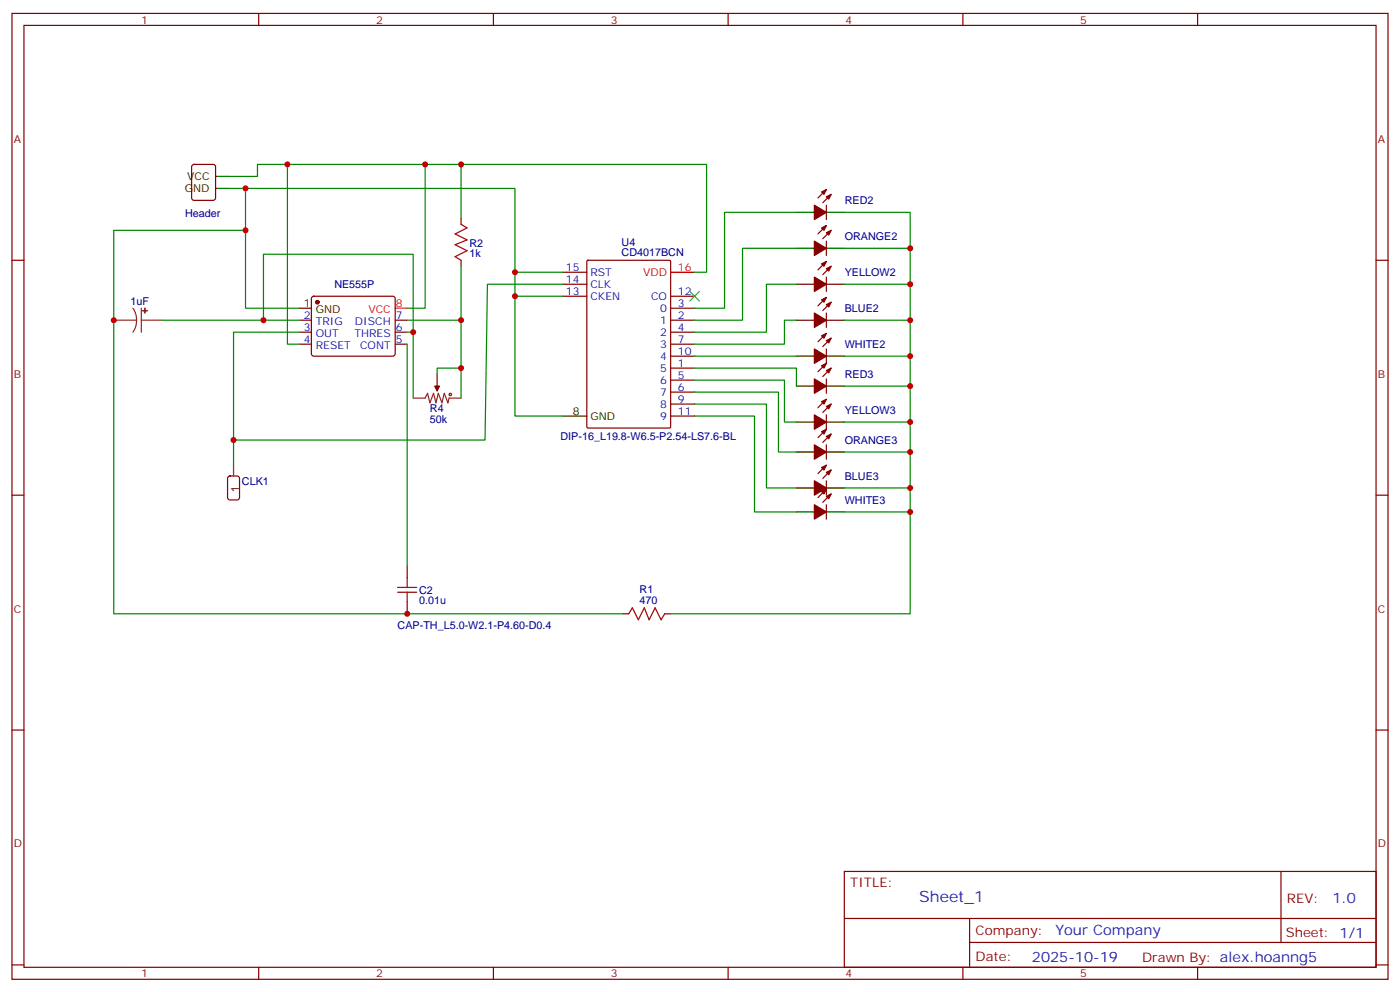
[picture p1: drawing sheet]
<svg xmlns="http://www.w3.org/2000/svg" width="412mm" height="292mm" viewBox="0 0 412 292" stroke-linecap="round" stroke-linejoin="round" font-family="sans-serif">
<g fill="none" stroke="#870000" stroke-width=".35">
<path d="M3.5 4h405.4v284.3h-405.4zM7.1 7.5h398.2v277.3h-398.2zM76.2 4v3.5M145.3 4v3.5M214.5 4v3.5M283.6 4v3.5M352.8 4v3.5M56.7 48.6l.4-.2h5.7l.6 .4 .1 9.5-.5 .6-5.9 .1-.6-.5-.1-9.4zM243.4 55.8l-2.5 2.5M244.8 57.2l-2.4 2.5M3.5 76.6h3.6M135.8 64.3v1.7"/>
<path d="M135.8 76.6v1.8M172.9 76.8l.3-.2h24l.3 .2 .1 48.9-.2 .3h-24.2l-.3-.2zM243.4 60.4v4.2M243.4 71v4.2M243.4 66.4l-2.5 2.5M243.4 77l-2.5 2.4M244.8 67.8l-2.4 2.5M244.8 78.4l-2.4 2.5M405.3 76.6h3.6M88.2 94.3h3.5M88.2 97.8h3.5M92 87.4l.4-.2h23.3l.5 .2 .2 .5v16.5l-.7 .4h-23.5l-.5-.7v-16.2z"/>
<path d="M116.4 94.3h3.5M116.4 97.8h3.5M165.8 87.2h7.1M165.8 80.2h7.1M165.8 83.7h7.1M197.6 94.3h7M197.6 97.8h7M197.6 90.7h7M197.6 87.2h7M243.4 81.6v4.2M243.4 92.1v4.3M243.4 87.6l-2.5 2.4"/>
<path d="M243.4 98.1l-2.5 2.5M244.8 89l-2.4 2.4M244.8 99.6l-2.4 2.4M88.2 101.3h3.5M116.4 101.3h3.5M128.8 110.1v3.6M197.6 101.3h7M197.6 108.4h7M197.6 111.9h7M197.6 115.4h7M197.6 119h7M197.6 104.8h7"/>
<path d="M243.4 102.7v4.3l-2.5 2.4M243.4 111.5v4.3M243.4 117.5l-2.5 2.5M244.8 108.4l-2.4 2.4M244.8 119l-2.4 2.4M197.6 122.5h7M243.4 122.1v4.3l-2.5 2.4M243.4 131v4.2M243.4 136.9l-2.5 2.5M244.8 127.8l-2.4 2.4M244.8 138.4l-2.4 2.4M3.5 145.8h3.6"/>
<path d="M243.4 141.5v4.3M243.4 148.6v4.2M243.4 144l-2.5 2.5M244.8 145.4l-2.4 2.5M405.3 145.8h3.6M119.9 166.6v3.5M119.9 177.2v3.5M183.4 180.7h1.8M195.8 180.7h1.8M3.5 214.9h3.6M405.3 214.9h3.6M248.7 256.5h156.6v28.3h-156.6z"/>
<path d="M377.3 256.6v20.8M248.7 270.4h156.5M285.6 277.4h119.6M285.6 270.4v14.1M3.5 284.1h3.6M76.2 284.8v3.5M145.3 284.8v3.5M214.5 284.8v3.5M283.6 284.8v3.5M352.8 284.8v3.5M405.3 284.1h3.6"/>
</g>
<g fill="#870000" stroke="#870000" stroke-width=".35">
<path d="M128.1 113.7h1.4l-.7 1.4z"/>
<path d="M242 56.5l1.4-.7-.7 1.4z"/>
<path d="M243.4 57.9l1.4-.7-.7 1.4z"/>
<path d="M239.9 60.4l3.5 2.1-3.5 2.1z"/>
<path d="M242 67.1l1.4-.7-.7 1.4z"/>
<path d="M243.4 68.5l1.4-.7-.7 1.4z"/>
<path d="M239.9 71l3.5 2.1-3.5 2.1z"/>
<path d="M242 77.7l1.4-.7-.7 1.4z"/>
<path d="M243.4 79.1l1.4-.7-.7 1.4z"/>
<path d="M239.9 81.6l3.5 2.1-3.5 2.1z"/>
<path d="M242 88.3l1.4-.7-.7 1.4z"/>
<path d="M243.4 89.7l1.4-.7-.7 1.4z"/>
<path d="M239.9 92.1l3.5 2.2-3.5 2.1z"/>
<path d="M242 98.8l1.4-.7-.7 1.5z"/>
<path d="M243.4 100.3l1.4-.7-.7 1.4z"/>
<path d="M239.9 102.7l3.5 2.1-3.5 2.2z"/>
<path d="M242 107.7l1.4-.7-.7 1.4z"/>
<path d="M243.4 109.1l1.4-.7-.7 1.4z"/>
<path d="M239.9 111.5l3.5 2.2-3.5 2.1z"/>
<path d="M242 127.1l1.4-.7-.7 1.4z"/>
<path d="M243.4 128.5l1.4-.7-.7 1.4z"/>
<path d="M239.9 131l3.5 2.1-3.5 2.1z"/>
<path d="M242 118.3l1.4-.8-.7 1.5z"/>
<path d="M243.4 119.7l1.4-.7-.7 1.4z"/>
<path d="M239.9 122.1l3.5 2.1-3.5 2.2z"/>
<path d="M242 137.7l1.4-.8-.7 1.5z"/>
<path d="M243.4 139.1l1.4-.7-.7 1.4z"/>
<path d="M239.9 141.5l3.5 2.2-3.5 2.1z"/>
<path d="M242 144.7l1.4-.7-.7 1.4z"/>
<path d="M243.4 146.1l1.4-.7-.7 1.4z"/>
<path d="M239.9 148.6l3.5 2.1-3.5 2.1z"/>
<circle cx="93.5" cy="89" r=".53"/>
</g>
<g fill="none" stroke="#000" stroke-width=".35">
<path d="M63.5 55.5h3.5M63.5 51.9h3.5M234.6 62.5h5.3M234.6 73.1h5.3M243.4 62.5h5.3M243.4 73.1h5.3M88.2 90.7h3.5M234.6 83.7h5.3M234.6 94.3h5.3M243.4 83.7h5.3M243.4 94.3h5.3M234.6 104.8h5.3"/>
<path d="M234.6 113.7h5.3M243.4 104.8h5.3M243.4 113.7h5.3M68.8 136.6v3.5M165.8 122.5h7.1M234.6 133.1h5.3M234.6 124.2h5.3M243.4 133.1h5.3M243.4 124.2h5.3M234.6 143.7h5.3M234.6 150.7h5.3M243.4 143.7h5.3"/>
<path d="M243.4 150.7h5.3"/>
</g>
<path d="M116.4 90.7h3.5M197.6 80.2h7" fill="none" stroke="#f00" stroke-width=".35"/>
<path d="M33.5 94.3h6.7M39.2 90.7l.8 1.7 .2 1.9M40.2 94.3l-.2 1.8-.8 1.7M41.6 94.3h6M41.6 90.7v7.1M121.7 117.2h3.5l.7-1.4 .7 2.8 1.1-2.8 .7 2.8 .7-2.8 1.1 2.8 .7-2.8 1 2.8 .4-1.4h3.5M128.8 113.7v1.4" fill="none" stroke="#8c2424" stroke-width=".35"/>
<g fill="#8c2424" stroke="#8c2424" stroke-width=".35">
<path d="M42.7 90.7v1.4z"/>
<path d="M42 91.4l1.4 .1z"/>
</g>
<g fill="none" stroke="#a10000" stroke-width=".35">
<path d="M135.8 66l1.8 1.1-3.5 1.8 3.5 1.7-3.5 1.4 3.5 1.8-3.5 1.8 1.7 1M117.1 174.3h5.7M117.1 172.9h5.7M119.9 170.1v2.8M119.9 174.3v2.9M185.2 180.7l1.1-1.8 1.7 3.6 1.8-3.6 1.4 3.6 1.8-3.6 1.7 3.6 1.1-1.8"/>
<circle cx="132.6" cy="116.1" r=".35"/>
</g>
<path d="M67.3 140.3l.4-.2h2.1l.7 .5 .1 5.9-.5 .6-2.4 .1-.6-.5-.1-5.9z" fill="none" stroke="#900" stroke-width=".35"/>
<path d="M203.2 85.8l2.8 2.8M206 85.8l-2.8 2.8" fill="none" stroke="#3c3" stroke-width=".35"/>
<g fill="none" stroke="#008700" stroke-width=".35">
<path d="M67 51.9h8.8v-3.5h60v15.9M67 55.5h84.7v24.7M72.3 55.5v35.2h15.9M84.7 48.4v52.9h3.5M125.2 48.4v42.3h-5.3M135.8 48.4h72.3v31.8h-3.5M72.3 67.8h-38.8v112.9h149.9M135.8 78.4v38.8M234.6 62.5h-21.2v28.2h-8.8M234.6 73.1h-15.9v21.2h-14.1M248.7 62.5h19.4v118.2h-70.5M248.7 73.1h19.4"/>
<path d="M47.6 94.3h40.6M77.6 94.3v-19.4h44.1v22.9M88.2 97.8h-19.4v31.7M119.9 97.8h1.8v19.4M119.9 94.3h15.9M151.7 87.2h14.1M165.8 80.2h-14.1v42.3h14.1M165.8 83.7h-22.2l-.7 45.8h-74.1v7.1M234.6 83.7h-8.8v14.1h-21.2M234.6 94.3h-3.5v7h-26.5M248.7 94.3h19.4M248.7 83.7h19.4"/>
<path d="M119.9 101.3v65.3M135.8 108.4h-7v1.7M204.6 108.4h30v5.3M204.6 111.9h26.5v12.3h3.5M204.6 115.4h24.7v17.7h5.3M204.6 119h21.2v24.7h8.8M204.6 104.8h30M248.7 104.8h19.4M248.7 113.7h19.4M204.6 122.5h17.6v28.2h12.4M248.7 124.2h19.4M248.7 133.1h19.4"/>
<path d="M248.7 143.7h19.4M248.7 150.7h19.4"/>
</g>
<g fill="#c00">
<circle cx="151.7" cy="87.2" r=".88"/>
<circle cx="68.8" cy="129.5" r=".88"/>
<circle cx="135.8" cy="108.4" r=".88"/>
<circle cx="119.9" cy="180.7" r=".88"/>
<circle cx="135.8" cy="94.3" r=".88"/>
<circle cx="151.7" cy="80.2" r=".88"/>
<circle cx="135.8" cy="48.4" r=".88"/>
<circle cx="125.2" cy="48.4" r=".88"/>
<circle cx="72.3" cy="55.5" r=".88"/>
<circle cx="72.3" cy="67.8" r=".88"/>
<circle cx="33.5" cy="94.3" r=".88"/>
<circle cx="121.7" cy="97.8" r=".88"/>
<circle cx="77.6" cy="94.3" r=".88"/>
<circle cx="84.7" cy="48.4" r=".88"/>
<circle cx="268.1" cy="73.1" r=".88"/>
<circle cx="268.1" cy="83.7" r=".88"/>
<circle cx="268.1" cy="94.3" r=".88"/>
<circle cx="268.1" cy="104.8" r=".88"/>
<circle cx="268.1" cy="113.7" r=".88"/>
<circle cx="268.1" cy="124.2" r=".88"/>
<circle cx="268.1" cy="133.1" r=".88"/>
<circle cx="268.1" cy="143.7" r=".88"/>
<circle cx="268.1" cy="150.7" r=".88"/>
</g>
<text font-size="4.6" fill="#00f" x="270.8" y="265.6">Sheet_1</text>
<g font-size="4.2" fill="#00f">
<text x="392.5" y="265.8">1.0</text>
<text x="310.9" y="275.4">Your Company</text>
<text x="304" y="283.2">2025-10-19</text>
</g>
<g font-size="3.9" fill="#800">
<text x="250.5" y="261.1">TITLE:</text>
<text x="379.1" y="265.8">REV:</text>
<text x="287.4" y="275.3">Company:</text>
<text x="378.7" y="275.9">Sheet: 1/1</text>
<text x="287.4" y="283">Date:</text>
<text x="336.4" y="283.1">Drawn By: alex.hoanng5</text>
</g>
<g font-size="3.2" fill="#800">
<text x="41.6" y="6.9">1</text>
<text x="110.8" y="6.9">2</text>
<text x="179.9" y="6.9">3</text>
<text x="249.1" y="6.9">4</text>
<text x="318.2" y="6.9">5</text>
<text x="4.1" y="42.1">A</text>
<text x="405.9" y="42.1">A</text>
<text x="4.1" y="111.2">B</text>
<text x="405.9" y="111.2">B</text>
<text x="4.1" y="180.3">C</text>
<text x="405.9" y="180.3">C</text>
<text x="4.1" y="249.5">D</text>
<text x="405.9" y="249.5">D</text>
<text x="41.6" y="287.8">1</text>
<text x="110.8" y="287.8">2</text>
<text x="179.9" y="287.8">3</text>
<text x="249.1" y="287.8">4</text>
<text x="318.2" y="287.8">5</text>
</g>
<g font-size="3.2">
<text x="55.1" y="53">VCC</text>
<text x="54.5" y="56.5">GND</text>
<text x="89.5" y="90.4">1</text>
<text x="93" y="92.1">GND</text>
<text x="168.7" y="122.1">8</text>
<text x="173.9" y="123.5">GND</text>
<text x="70.4" y="144.7" transform="rotate(-90 70.4 144.7)">1</text>
</g>
<g font-size="3.2" fill="#000080">
<text x="54.5" y="63.9">Header</text>
<text x="248.8" y="60.1">RED2</text>
<text x="248.8" y="70.7">ORANGE2</text>
<text x="138.3" y="75.7">1k</text>
<text x="138.3" y="72.6">R2</text>
<text x="183.1" y="75.4">CD4017BCN</text>
<text x="183.1" y="72.3">U4</text>
<text x="248.8" y="81.3">YELLOW2</text>
<text x="38.5" y="89.7">1uF</text>
<text x="98.5" y="84.8">NE555P</text>
<text x="248.8" y="91.9">BLUE2</text>
<text x="248.8" y="102.5">WHITE2</text>
<text x="248.8" y="111.3">RED3</text>
<text x="126.7" y="124.6">50k</text>
<text x="126.7" y="121.4">R4</text>
<text x="248.8" y="121.9">YELLOW3</text>
<text x="165.1" y="129.5">DIP-16_L19.8-W6.5-P2.54-LS7.6-BL</text>
<text x="248.8" y="130.7">ORANGE3</text>
<text x="71.3" y="142.7">CLK1</text>
<text x="248.8" y="141.3">BLUE3</text>
<text x="248.8" y="148.3">WHITE3</text>
<text x="123.5" y="178">0.01u</text>
<text x="123.5" y="174.8">C2</text>
<text x="188.4" y="177.9">470</text>
<text x="188.4" y="174.7">R1</text>
<text x="117.1" y="185.1">CAP-TH_L5.0-W2.1-P4.60-D0.4</text>
</g>
<g font-size="3.2" fill="#00f">
<text x="166.7" y="79.8">15</text>
<text x="166.7" y="83.3">14</text>
<text x="173.9" y="81.2">RST</text>
<text x="166.7" y="86.9">13</text>
<text x="173.9" y="84.7">CLK</text>
<text x="173.9" y="88.3">CKEN</text>
<text x="191.8" y="88.3">CO</text>
<text x="199.7" y="86.9">12</text>
<text x="89.5" y="93.9">2</text>
<text x="93" y="95.7">TRIG</text>
<text x="104.6" y="95.7">DISCH</text>
<text x="116.6" y="93.9">7</text>
<text x="194.5" y="95.3">1</text>
<text x="194.5" y="91.8">0</text>
<text x="199.7" y="93.9">2</text>
<text x="199.7" y="90.4">3</text>
<text x="89.5" y="97.4">3</text>
<text x="89.5" y="101">4</text>
<text x="93" y="99.2">OUT</text>
<text x="104.4" y="99.2">THRES</text>
<text x="116.6" y="101">5</text>
<text x="116.6" y="97.4">6</text>
<text x="194.5" y="98.8">2</text>
<text x="199.7" y="97.4">4</text>
<text x="199.7" y="101">7</text>
<text x="93" y="102.7">RESET</text>
<text x="106.1" y="102.7">CONT</text>
<text x="194.5" y="102.4">3</text>
<text x="194.5" y="105.9">4</text>
<text x="199.7" y="104.5">10</text>
<text x="194.5" y="109.4">5</text>
<text x="194.5" y="113">6</text>
<text x="199.7" y="108">1</text>
<text x="199.7" y="111.5">5</text>
<text x="194.5" y="116.5">7</text>
<text x="199.7" y="115.1">6</text>
<text x="199.7" y="118.6">9</text>
<text x="194.5" y="120">8</text>
<text x="194.5" y="123.5">9</text>
<text x="199.7" y="122.1">11</text>
</g>
<g font-size="3.2" fill="#f00">
<text x="189.4" y="81.2">VDD</text>
<text x="199.7" y="79.8">16</text>
<text x="108.5" y="92.1">VCC</text>
<text x="116.6" y="90.4">8</text>
</g>
</svg>
